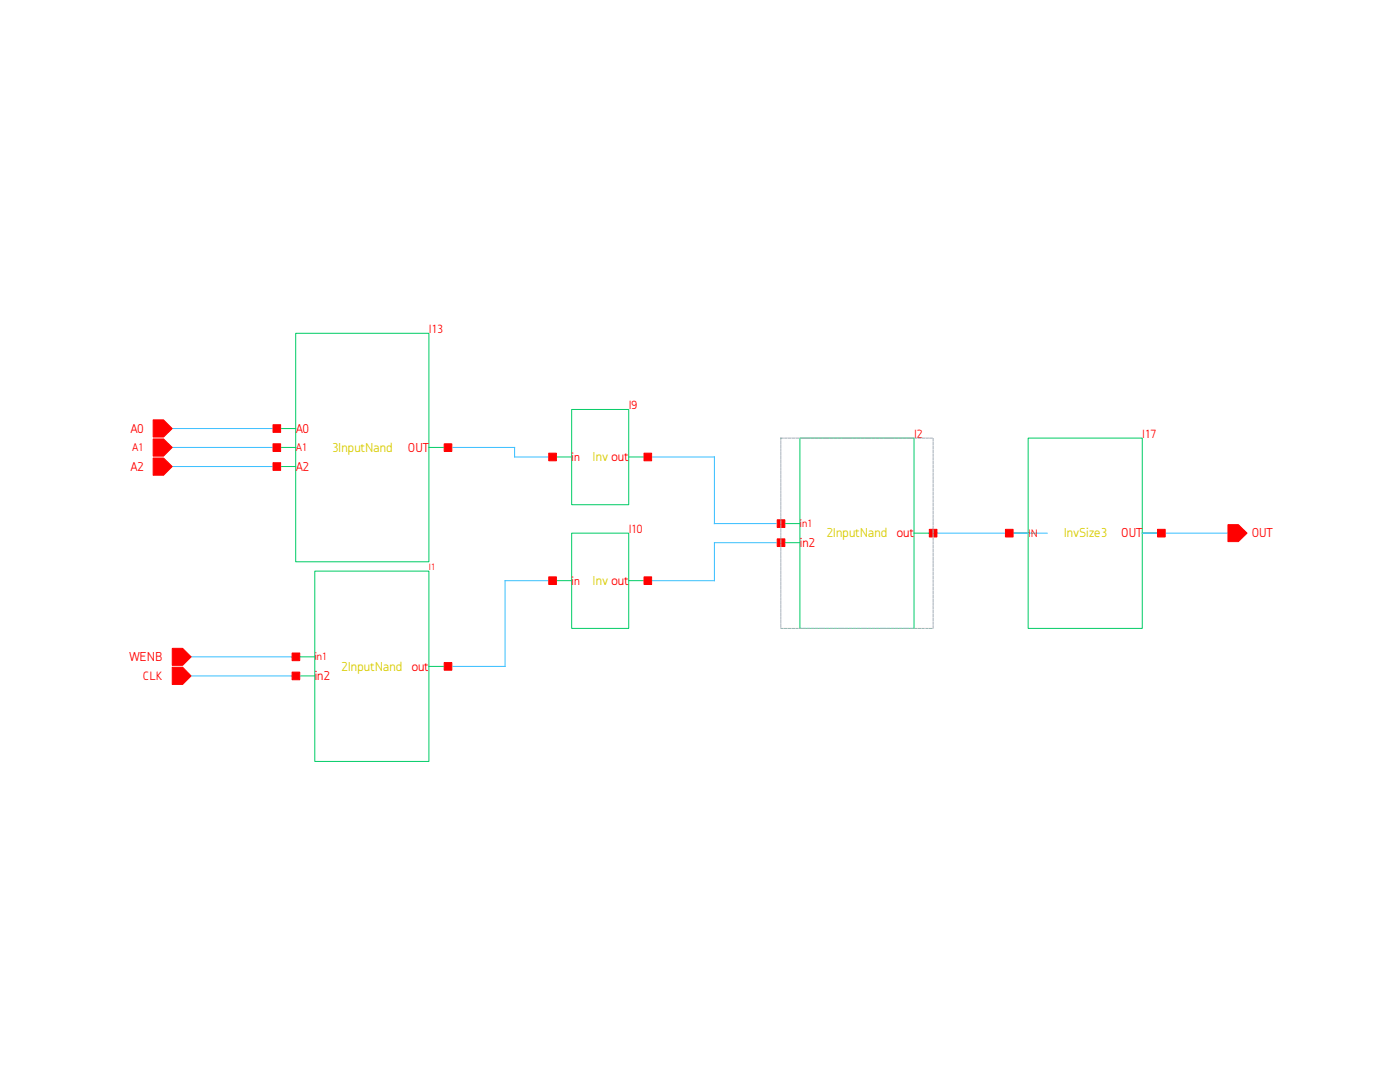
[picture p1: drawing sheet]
<svg xmlns="http://www.w3.org/2000/svg" width="279mm" height="216mm" viewBox="0 0 279 216" stroke-linecap="round" stroke-linejoin="round" font-family="sans-serif">
<g fill="none" stroke="#0c6" stroke-width=".2">
<path d="M59 66.5h26.6v45.6h-26.6zM55.2 89.3h3.8M55.2 93.1h3.8M55.2 85.5h3.8M85.6 89.3h3.8M110.3 91.2h3.8M114.1 81.7h11.4v19h-11.4zM125.5 91.2h3.8M159.6 87.4h22.8v38h-22.8zM205.2 87.4h22.8v38h-22.8zM62.8 114h22.8v37.9h-22.8zM110.3 115.9h3.8"/>
<path d="M114.1 106.4h11.4v19h-11.4zM125.5 115.9h3.8M155.8 108.3h3.8M155.8 104.5h3.8M182.4 106.4h3.8M201.4 106.4h3.8M228 106.4h3.8M59 134.9h3.8M59 131.1h3.8M85.6 133h3.8"/>
</g>
<path d="M32.5 89.3h22.7M32.5 85.5h22.7M32.5 93.1h22.7M89.4 89.3h13.3v1.9h7.6M129.3 91.2h13.3v13.3h13.2M110.3 115.9h-9.5v17.1h-11.4M155.8 108.3h-13.2v7.6h-13.3M186.2 106.4h22.8M228 106.4h17.1M36.2 134.9h22.8M36.2 131.1h22.8" fill="none" stroke="#39bfff" stroke-width=".2"/>
<g fill="#f00" stroke="#f00" stroke-width=".2">
<path d="M185.5 105.6h1.5v1.5h-1.5z"/>
<path d="M155.1 107.5h1.5v1.6h-1.5z"/>
<path d="M155.1 103.7h1.5v1.5h-1.5z"/>
<path d="M88.6 132.2h1.6v1.5h-1.6z"/>
<path d="M58.3 134.1h1.5v1.5h-1.5z"/>
<path d="M58.3 130.3h1.5v1.5h-1.5z"/>
<path d="M34.4 133.1h2l1.7 1.8-1.7 1.7h-2z"/>
<path d="M34.4 129.4h2l1.7 1.7-1.7 1.7h-2z"/>
<path d="M30.6 91.4h2l1.8 1.7-1.8 1.7h-2z"/>
<path d="M30.6 87.6h2l1.8 1.7-1.8 1.7h-2z"/>
<path d="M30.6 83.8h2l1.8 1.7-1.8 1.7h-2z"/>
<path d="M245.1 104.7h2l1.8 1.7-1.8 1.7h-2z"/>
<path d="M128.5 115.1h1.5v1.5h-1.5z"/>
<path d="M109.5 115.1h1.5v1.5h-1.5z"/>
<path d="M128.5 90.4h1.5v1.5h-1.5z"/>
<path d="M109.5 90.4h1.5v1.5h-1.5z"/>
<path d="M231 105.6h1.5v1.5h-1.5z"/>
<path d="M200.7 105.6h1.5v1.5h-1.5z"/>
<path d="M88.6 88.6h1.6v1.5h-1.6z"/>
<path d="M54.5 92.3h1.5v1.6h-1.5z"/>
<path d="M54.5 88.6h1.5v1.5h-1.5z"/>
<path d="M54.5 84.8h1.5v1.5h-1.5z"/>
</g>
<path d="M155.8 87.4h30.4v38h-30.4z" fill="none" stroke="#a6b0ba" stroke-width=".2" stroke-dasharray=".5 .3"/>
<g font-size="2.6" fill="#f00">
<text x="26" y="86.4">A0</text>
<text x="59" y="86.4">A0</text>
<text x="26" y="93.9">A2</text>
<text x="59" y="93.9">A2</text>
<text x="81.4" y="90.2">OUT</text>
<text x="179" y="107.3">out</text>
<text x="223.8" y="107.3">OUT</text>
<text x="249.8" y="107.3">OUT</text>
<text x="159.6" y="109.1">i</text>
<text x="160.1" y="109.1">n2</text>
<text x="25.8" y="131.9">WENB</text>
<text x="62.8" y="135.7">i</text>
<text x="63.3" y="135.7">n2</text>
<text x="82.2" y="133.8">out</text>
</g>
<g font-size="2.6" fill="#d9cc00">
<text x="66.3" y="90.2">3InputNand</text>
<text x="118.3" y="92.1">Inv out</text>
<text x="165" y="107.3">2InputNand</text>
<text x="212.3" y="107.3">InvSize3</text>
<text x="118.3" y="116.7">Inv out</text>
<text x="68.2" y="133.8">2InputNand</text>
</g>
<text font-size="2.5" fill="#f00" x="28.5" y="135.7">CLK</text>
<g font-size="2.4" fill="#f00">
<text x="85.6" y="66.4">I13</text>
<text x="125.5" y="81.6">I9</text>
<text x="182.4" y="87.3">I2</text>
<text x="228" y="87.3">I17</text>
<text x="114.1" y="92">i</text>
<text x="114.6" y="92">n</text>
<text x="125.5" y="106.3">I10</text>
<text x="114.1" y="116.6">i</text>
<text x="114.6" y="116.6">n</text>
</g>
<g font-size="2.2" fill="#f00">
<text x="26.4" y="90">A1</text>
<text x="59" y="90">A1</text>
<text x="159.6" y="105.2">i</text>
<text x="160.1" y="105.2">n1</text>
<text x="205.2" y="107.1">I</text>
<text x="205.7" y="107.1">N</text>
<text x="62.8" y="131.8">i</text>
<text x="63.2" y="131.8">n1</text>
</g>
<text font-size="1.9" fill="#f00" x="85.6" y="113.7">I1</text>
</svg>
